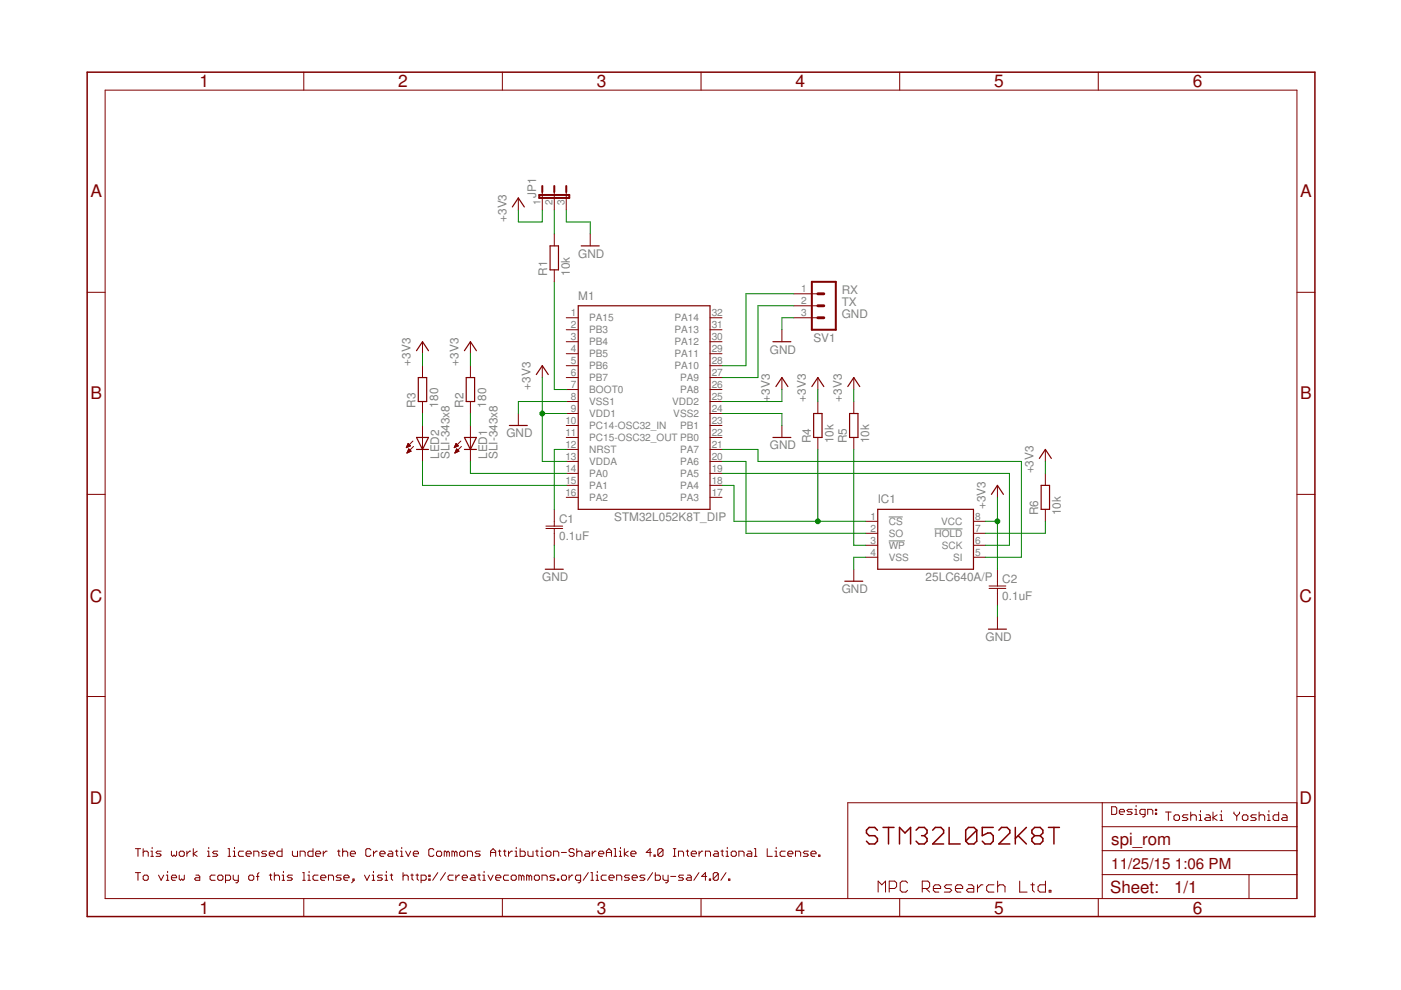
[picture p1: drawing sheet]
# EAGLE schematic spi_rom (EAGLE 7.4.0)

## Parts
C1  0.1uF  C-JIS050-024X044  [C050-024X044]
C2  0.1uF  C-JIS050-024X044  [C050-024X044]
IC1  25LC640A/P  [DIL8]
JP1  JP2E  [JP2]
LED1  SLI-343x8  LED3MM  [LED3MM]
LED2  SLI-343x8  LED3MM  [LED3MM]
M1  STM32L052K8T_DIP  [DIP32]
R1  10k  R-EU_0207/2V  [0207/2V]
R2  180  R-EU_0207/2V  [0207/2V]
R3  180  R-EU_0207/2V  [0207/2V]
R4  10k  R-EU_0207/2V  [0207/2V]
R5  10k  R-EU_0207/2V  [0207/2V]
R6  10k  R-EU_0207/2V  [0207/2V]
SV1  MA03-1  [MA03-1]

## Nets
+3V3: C2.1 IC1.8(VCC) JP1.1 M1.9(VDD1) M1.13(VDDA) M1.25(VDD2) R2.2 R3.2 R4.2 R5.2 R6.2
GND: C1.2 C2.2 IC1.4(VSS) JP1.3 M1.8(VSS1) M1.24(VSS2) SV1.3
N$1: M1.27(PA9) SV1.2
N$2: M1.7(BOOT0) R1.1
N$3: M1.28(PA10) SV1.1
N$4: C1.1 M1.12(NRST)
N$5: LED1.K(C) M1.14(PA0)
N$6: JP1.2 R1.2
N$7: LED2.A R3.1
N$8: LED2.K(C) M1.15(PA1)
N$9: LED1.A R2.1
N$10: IC1.1(!CS) M1.18(PA4) R4.1
N$11: IC1.6(SCK) M1.19(PA5)
N$12: IC1.2(SO) M1.20(PA6)
N$13: IC1.5(SI) M1.21(PA7)
N$14: IC1.3(!WP) R5.1
N$15: IC1.7(!HOLD) R6.1
Unconnected: M1.1(PA15) M1.2(PB3) M1.3(PB4) M1.4(PB5) M1.5(PB6) M1.6(PB7) M1.10(PC14-OSC32_IN) M1.11(PC15-OSC32_OUT) M1.16(PA2) M1.17(PA3) M1.22(PB0) M1.23(PB1) M1.26(PA8) M1.29(PA11) M1.30(PA12) M1.31(PA13) M1.32(PA14)

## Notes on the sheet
- RX
- TX
- GND
- Design:
- Toshiaki Yoshida
- STM32L052K8T
- This work is licensed under the Creative Commons Attribution-ShareAlike 4.0 International License.
- To view a copy of this license, visit http://creativecommons.org/licenses/by-sa/4.0/.
- MPC Research Ltd.
